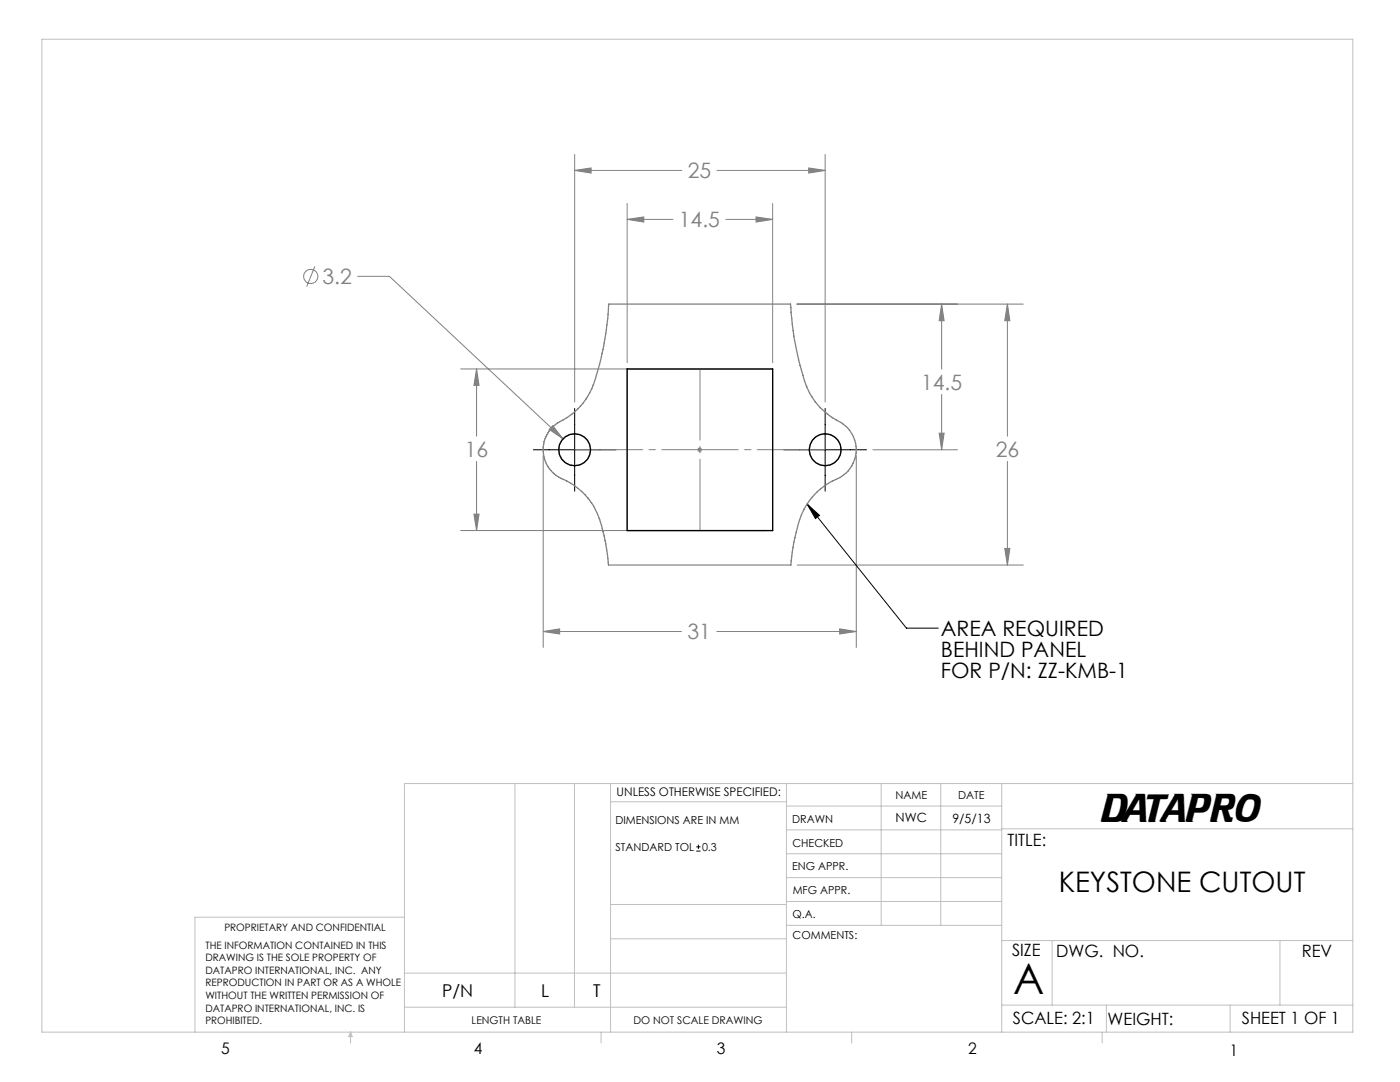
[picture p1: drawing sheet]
<svg xmlns="http://www.w3.org/2000/svg" width="279mm" height="216mm" viewBox="0 0 279 216" stroke-linecap="round" stroke-linejoin="round" font-family="sans-serif">
<g fill="none" stroke="#808080" stroke-width=".2">
<path d="M114.7 30.8v49.4M114.7 34h21.4M114.7 34l3.3-.5v1zM143.1 34h21.6M161.4 33.5l3.3 .5-3.3 .5zM164.7 30.8v49.4M62.8 53.2l-1.6 4M71.4 55.1h6.3l34.7 32.5M125.2 43.8l3.3-.5v1zM125.2 40.6v31.8M125.2 43.8h9.1M144.9 43.8h9.3"/>
<path d="M150.9 43.3l3.3 .5-3.3 .5zM154.2 40.6v31.8M91.9 73.6h61M95.1 73.6v13.4M95.1 73.6l.5 3.3h-1zM159 60.7h45.2M187.9 60.7v13M187.9 78.7v11M187.9 60.7l.5 3.3h-1zM201 60.7v26.3M201 60.7l.5 3.3h-1zM95.1 92.1v13.8"/>
<path d="M108.4 90.9v38.3M110.3 84.9l2.1 2.7-2.8-1.9zM139.1 89.7h1M139.3 89.4l.7 .7M139.6 89.3v.9M140 89.4l-.7 .7M170.9 90.9v38.3M174.2 89.7h16.9M187.4 86.4h1l-.5 3.3zM201 92.1v20.6M91.9 105.9h61M94.6 102.6h1l-.5 3.3z"/>
<path d="M159.1 112.7h45.1M200.5 109.4h1l-.5 3.3zM108.4 126h27.6M108.4 126l3.3-.5v1zM143.1 126h27.8M167.6 125.5l3.3 .5-3.3 .5z"/>
<circle cx="62" cy="55.2" r="1.42"/>
</g>
<path d="M106.4 89.7h16.5M114.7 81.5v16.5M156.4 89.7h16.5M164.7 81.5v16.5M161.1 100.6l2.4 2.2-.8 .7zM161.1 100.6l19.8 24.7h6.4M139 169.8h.8M139 169h.8M139.4 168.6v.8" fill="none" stroke="#000" stroke-width=".2"/>
<g fill="none" stroke="#808080" stroke-width=".25">
<path d="M121.5 60.7h36.3a60.9 60.9 0 0 0 3.2 16.5 15.2 15.2 0 0 0 7.3 7.4 6.5 6.5 0 0 1 2.4 6.4 6.5 6.5 0 0 1-4.6 5 13.7 13.7 0 0 0-7.2 10.2l-.6 3.1-.5 3.4h-36.4a30.5 30.5 0 0 0-2.9-11.7 13.9 13.9 0 0 0-7-5.8 6.4 6.4 0 0 1-3.1-6 6.4 6.4 0 0 1 4-5.4 14.1 14.1 0 0 0 6.8-9.6 63.9 63.9 0 0 0 2.3-13.5zM125.2 73.6h29v32.3h-29z"/>
<circle cx="114.7" cy="89.7" r="3.2"/>
<circle cx="164.7" cy="89.7" r="3.2"/>
</g>
<g fill="none" stroke="#c0c0c0" stroke-width=".2">
<path d="M8.4 7.8h261.6v198.2h-261.6zM102.8 156.4v44.6M114.7 156.4v44.6M121.8 156.4v49.6M121.8 160h35.2M157 156.4v49.6M175.9 156.4v28.2M187.7 156.4v28.2M199.9 156.4v49.6M270 156.4h-189.3v49.6M157 170.4h42.9M157 165.6h42.9"/>
<path d="M157 160.8h42.9M157 175.1h42.9M157 179.9h42.9M199.9 165.4h70.1M80.7 194.2h76.3M80.7 183h-41.8v23M121.8 187.3h35.2M121.8 180.5h35.2M157 184.6h42.9M199.9 187.7h70.1M210 187.7v12.9M255.4 187.7v12.9"/>
<path d="M70 206v2.1M70 206l.3 .8h-.7zM80.7 201h76.3M119.9 206v2.1M170 206v2.1M199.9 200.6h70.1M220 206v2.1M220.8 200.6v5.4M245.5 200.6v5.4"/>
</g>
<path d="M114.7 89.7h50" fill="none" stroke="#808080" stroke-width=".2" stroke-dasharray="15.2 1.3 1.3 1.3" stroke-dashoffset="1.7"/>
<path d="M139.7 73.6v32.3" fill="none" stroke="#808080" stroke-width=".2" stroke-dasharray="15.2 1.3 1.3 1.3" stroke-dashoffset="1"/>
<path d="M94.6 102.6h1l-.5 3.3zM95.1 73.6l.5 3.3h-1zM108.4 126l3.3-.5v1zM167.6 125.5l3.3 .5-3.3 .5zM200.5 109.4h1l-.5 3.3zM201 60.7l.5 3.3h-1zM150.9 43.3l3.3 .5-3.3 .5zM125.2 43.8l3.3-.5v1zM114.7 34l3.3-.5v1zM161.4 33.5l3.3 .5-3.3 .5zM187.4 86.4h1l-.5 3.3zM187.9 60.7l.5 3.3h-1zM110.3 84.9l-.7 .8 2.8 1.9z" fill="#808080"/>
<path d="M161.1 100.6l2.4 2.2-.8 .7z" fill="#000"/>
<g fill="none" stroke="#000" stroke-width=".25">
<path d="M125.2 73.6h29v32.3h-29z"/>
<circle cx="114.7" cy="89.7" r="3.2"/>
<circle cx="164.7" cy="89.7" r="3.2"/>
</g>
<text font-size="8.5" x="202.2" y="198.3">A</text>
<text font-size="7.1" x="219.7" y="164.1">DATAPRO</text>
<text font-size="5.6" x="211.3" y="178">KEYSTONE CUTOUT</text>
<g font-size="4.2" fill="#808080">
<text x="137.2" y="35.6">25</text>
<text x="135.5" y="45.4">14.5</text>
<text x="64.4" y="56.7">3.2</text>
<text x="183.8" y="77.8">14.5</text>
<text x="92.8" y="91.1">16</text>
<text x="198.7" y="91.1">26</text>
<text x="137.2" y="127.6">31</text>
</g>
<g font-size="4.2">
<text x="187.8" y="127">AREA REQUIRED</text>
<text x="187.8" y="131.1">BEHIND PANEL</text>
<text x="187.8" y="135.3">FOR P/N: ZZ-KMB-1</text>
</g>
<g font-size="3.5">
<text x="88.3" y="198.9">P/N</text>
<text x="108" y="198.9">L</text>
<text x="118.4" y="198.9">T</text>
</g>
<g font-size="3.4">
<text x="201.1" y="168.8">TITLE:</text>
<text x="202" y="190.8">SIZE</text>
<text x="210.8" y="190.9">DWG. NO.</text>
<text x="259.8" y="191">REV</text>
<text x="202.1" y="204.4">SCALE: 2:1</text>
<text x="221" y="204.5">WEIGHT:</text>
<text x="247.8" y="204.4">SHEET 1 OF 1</text>
</g>
<g font-size="3.2">
<text x="44.2" y="210.4">5</text>
<text x="94.6" y="210.3">4</text>
<text x="143.1" y="210.4">3</text>
<text x="193.2" y="210.3">2</text>
<text x="245.4" y="210.6">1</text>
</g>
<g font-size="2.5">
<text x="178.7" y="164.1">NWC</text>
<text x="190.1" y="164.2">9/5/13</text>
</g>
<text font-size="2.4" x="123.1" y="158.9">UNLESS OTHERWISE SPECIFIED:</text>
<g font-size="2.2">
<text x="178.7" y="159.4">NAME</text>
<text x="191.2" y="159.4">DATE</text>
<text x="122.8" y="164.5">DIMENSIONS ARE IN MM</text>
<text x="158.1" y="164.2">DRAWN</text>
<text x="122.8" y="169.8">STANDARD TOL</text>
<text x="140.1" y="169.8">0.3</text>
<text x="158.1" y="173.7">ENG APPR.</text>
<text x="158.2" y="169.1">CHECKED</text>
<text x="158.2" y="178.4">MFG APPR.</text>
<text x="158.2" y="183.2">Q.A.</text>
<text x="158.2" y="187.4">COMMENTS:</text>
</g>
<g font-size="2.1">
<text x="94.1" y="204.3">LENGTH TABLE</text>
<text x="126.4" y="204.3">DO NOT SCALE DRAWING</text>
</g>
<g font-size="2">
<text x="44.8" y="185.7">PROPRIETARY AND CONFIDENTIAL</text>
<text x="41" y="189.3">THE INFORMATION CONTAINED IN THIS</text>
<text x="41" y="191.8">DRAWING IS THE SOLE PROPERTY OF</text>
<text x="41" y="194.3">DATAPRO INTERNATIONAL, INC. ANY</text>
<text x="41" y="196.8">REPRODUCTION IN PART OR AS A WHOLE</text>
<text x="41" y="199.4">WITHOUT THE WRITTEN PERMISSION OF</text>
<text x="41" y="201.9">DATAPRO INTERNATIONAL, INC. IS</text>
<text x="41" y="204.4">PROHIBITED.</text>
</g>
</svg>
